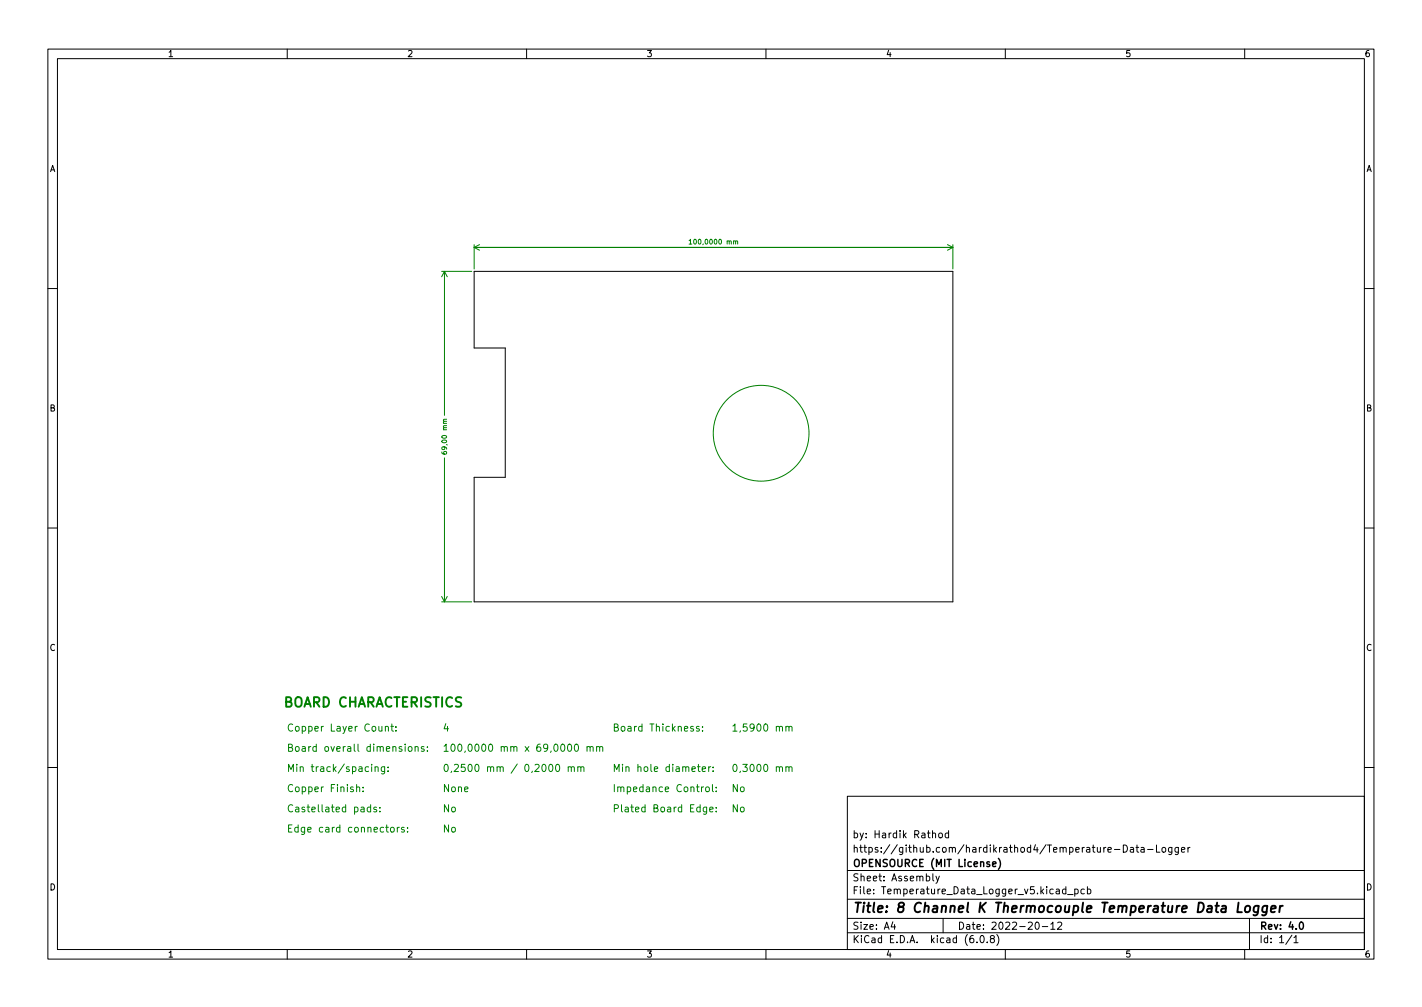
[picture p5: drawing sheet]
<svg xmlns="http://www.w3.org/2000/svg" width="297mm" height="210mm" viewBox="0 0 297 210" stroke-linecap="round" stroke-linejoin="round" font-family="sans-serif">
<g fill="none" stroke="#008000" stroke-width=".21">
<path d="M92.3 56.7h6.2M92.8 56.7v30M92.8 56.7l-.5 1.1M92.8 56.7l.6 1.1M99 51.1v5.1M99 51.7h100M99 51.7l1.2 .5M100.2 51.1l-1.2 .6M143.9 50.2l.3-.2v1M143.9 51h.6M153.7 50.4l.3-.1 .1 .7M197.9 51.1l1.1 .6"/>
<path d="M199 51.1v5.1M199 51.7l-1.1 .5M92.3 94.4l.2 .4h.6l.2-.2-.1-.3-.5 .1v.2l.2 .2M92.8 95.6v30.1M93.3 87.5l-.6 .1 .1 .4M92.3 125.7h6.2M92.3 124.5l.5 1.2M93.4 124.5l-.6 1.2M80.5 151.8l.2-.1h.4v1M81.6 151.7h.6M81.9 151.2v1.2l.3 .3M82.7 152.5v.2"/>
<path d="M82.7 151.7v.2M86.7 156l.2-.1h.4l.1 1M86.7 155.9v1M88.6 155.9h-.4l-.2 .2 .1 .2 .5 .1v.4h-.6M89.3 156.7v.2M89.3 155.9v.2M116.2 159.7l.2-.1a.8 .8 0 0 1 .5 .7 .8 .8 0 0 1-.5 .8l-.2-.2-.1-.4zM120.2 155.4h.1a.8 .8 0 0 1 .6 .7 .8 .8 0 0 1-.6 .8 1 1 0 0 1-.1-1.5zM122.6 156l.2-.1h.4l.1 1M122.6 155.9v1M123.3 156.1l.2-.2h.3l.1 1M124.6 156l.2-.1h.4l.1 1"/>
<path d="M124.6 155.9v1M125.3 156.1l.2-.2h.3l.1 1M146 151.7h-.3l-.2 .2v.2l.5 .1v.4h-.5M146.8 152.5v.2M146.8 151.7v.2M164.2 151.8l.2-.1h.3l.1 1M164.2 151.7v1M164.8 151.9l.2-.2h.4l.1 1M74.5 164.4l.2-.1 .4 .1v.9M75.9 165.2v.1M75.9 164.4v.1M78.4 160.2l.2-.1 .3 .1 .1 .9"/>
<path d="M78.6 168.6l-.3-.1-.2 .2v.2l.5 .2v.3h-.5M79.4 169.4v.1M79.4 168.6v.1M80.4 160.1v1.2l-.3 .3-.4-.1M80.4 160.2l-.5-.1-.3 .3 .2 .6h.6M81.1 160.9v.2M81.1 160.2v.1M83 172.7v1M83.4 172.7l-.4 .3M84.4 172.8l-.3-.1-.2 .2v.3l.5 .1v.4h-.5M85.1 173.6v.1M85.1 172.8v.1"/>
<path d="M118.7 160.2l.2-.1 .4 .1v.9M118.7 160.1v1M119.3 160.3l.3-.2 .3 .1 .1 .9M120.7 160.2l.2-.1 .4 .1v.9M120.7 160.1v1M121.3 160.3l.3-.2 .3 .1 .1 .9M146.7 160.6l.7-.2-.1-.2-.4-.1-.2 .2 .1 .7h.5M147.5 164.4l.2-.1 .4 .1 .1 .6-.2 .2-.3 .1-.2-.1zM148 160.1v1M148.3 169l.7-.1-.1-.3-.4-.1-.2 .2v.7h.6M148.5 160.1l-.5 .3M148.8 163.8v1.3l.2 .2"/>
<path d="M149 160.9v.2M149 160.2v.1M149.6 169.4v.1M149.6 168.6v.1M149.6 165.2v.1M149.6 164.4v.1M164.2 160.2l.2-.1 .3 .1 .1 .9M164.2 160.1v1M164.8 160.3l.2-.2 .4 .1 .1 .9"/>
<circle cx="159" cy="90.5" r="10"/>
</g>
<g fill="none" stroke="#000" stroke-width=".21">
<path d="M10 10.2h277v190.1h-277zM12 12.2h273v186.1h-273zM60 10.2v2M110 10.2v2M160 10.2v2M210 10.2v2M260 10.2v2M99 56.7h100v69h-100v-26h6.5v-27h-6.5zM10 60.2h2M285 60.2h2M10 110.2h2M285 110.2h2"/>
<path d="M10 160.2h2M177 166.3h108v32h-108zM194.8 174.1l.2-.2 .4 .1v.9M196.2 174l.4-.1 .3 .3v.4l-.3 .3h-.4l-.1-.3zM198.1 174l-.4-.1-.3 .3 .2 .7h.5M198.1 173.4v1.5M232.8 177.4h1.1M234.6 176.4a.76 .76 0 0 1 .9 .8 .76 .76 0 0 1-.9 .7zM236.1 177h.6l.1 .9M236.8 177.3l-.5 .1-.2 .2 .2 .3h.5M237.3 176.9h.6M237.5 176.4v1.3l.4 .2"/>
<path d="M238.4 177h.5l.1 .9M239 177.3l-.5 .1-.2 .2 .2 .3h.5M239.7 177.4h1.2M241.6 176.4v1.5h.7M242.9 177l.3-.1 .3 .3v.4l-.3 .3h-.3l-.2-.3zM244.8 176.9v1.2l-.3 .3h-.4M244.8 177l-.4-.1-.3 .3 .1 .7h.6M246.1 176.9v1.2l-.2 .3h-.4M246.1 177l-.4-.1-.3 .3 .2 .7h.5M246.8 177.4l.7-.1-.1-.3-.4-.1-.2 .2 .1 .8h.5M248.1 176.9v1M248.6 176.9l-.5 .3"/>
<path d="M285 160.2h2M60 198.3v2M110 198.3v2M160 198.3v2M177 194.8h108M177 191.8h108M177 187.8h108M177 181.8h108M186.5 192.5l-.4 1h1M186.9 193v1M194.9 182.4v1.3l.2 .2M195.5 182.9l.4 1"/>
<path d="M196.2 182.9l-.5 1.4-.2 .1M197 191.8v3M204.1 196.7v.1M204.9 195.4l.2-.1a.8 .8 0 0 1 .5 .8 .8 .8 0 0 1-.5 .7 1 1 0 0 1-.2-1.4zM206.2 196.7v.1M207.1 196l-.2-.3v-.2l.2-.2 .5 .1 .1 .2-.1 .2-.6 .2-.1 .3v.4l.2 .1h.3l.3-.3v-.2l-.3-.3M208.2 195.1a1.72 1.72 0 0 1 0 2.3M210 198.3v2M216.4 192.7l.2-.2a.8 .8 0 0 1 .5 .8 .8 .8 0 0 1-.5 .7l-.2-.1-.2-.4zM217.7 193.5h1.2M219.5 193l.4-.5v1.5M219.5 194h.9"/>
<path d="M220.9 192.7l.6-.2 .3 .5-.9 1h.9M222.6 185.7l-.4-.1-.3 .3 .2 .7h.5M222.6 185.1v1.5M223 186.8h1.1M224.5 185.7l.4-.1 .3 .3-.1 .7h-.6M224.5 185.6v1.5M226.5 185.7l-.4-.1-.3 .3 .1 .7h.6M227.1 185.7l.5-.1 .3 .3-.2 .7h-.6M227.1 185.1v1.5M260 198.3v2M261 191.8v6.5M269.9 195.3l-1.3 1.9"/>
<path d="M270.3 195.8l.4-.5v1.5M270.3 196.8h.8"/>
</g>
<path d="M208.6 179.2a1.72 1.72 0 0 1 0 2.3M207.3 180.4l.8-.1-.1-.3-.4-.1-.3 .2 .1 .8h.6M271.6 192.6l.2-.1a.8 .8 0 0 1 .5 .8 .8 .8 0 0 1-.5 .7 1 1 0 0 1-.2-1.4z" fill="none" stroke="#000" stroke-width=".3"/>
<path d="M258.7 188.5l-.2 2h.9M260.2 189.3l.1-.1a.5 .5 0 0 1 .9 .3l-.1 .6-.2 .3a.5 .5 0 0 1-.9-.3zM262.9 189.2a.66 .66 0 0 0-1 .3l-.1 .6 .2 .3h.8M262.9 189.1l-.2 1.6-.4 .4-.5-.1M264.7 189.2a.66 .66 0 0 0-1 .3v.6l.1 .3h.8M264.7 189.1l-.2 1.6-.4 .4-.5-.1M265.5 189.8l1-.2-.1-.4-.5-.1-.4 .3v1h.8M267.4 189.1l-.2 1.4M268 189.1l-.4 .1-.3 .3" fill="none" stroke="#000" stroke-width=".4"/>
<text font-size="2.8" fill="#008000" x="59" y="147.7">BOARD CHARACTERISTICS</text>
<text font-size="2.8" x="178" y="190.6">Title: 8 Channel K Thermocouple Temperature Data Logger</text>
<g font-size="2.1" fill="#008000">
<text x="59.8" y="152.7">Copper Layer Count:</text>
<text x="92.3" y="152.7">4</text>
<text x="127.8" y="152.7">Board Thickness:</text>
<text x="152.7" y="152.7">1,5900 mm</text>
<text x="59.8" y="161.2">Min track/spacing:</text>
<text x="59.8" y="156.9">Board overall dimensions:</text>
<text x="92.3" y="156.9">100,0000 mm x 69,0000 mm</text>
<text x="92.3" y="161.2">0,2500 mm / 0,2000 mm</text>
<text x="127.8" y="161.2">Min hole diameter:</text>
<text x="152.7" y="161.2">0,3000 mm</text>
<text x="59.8" y="165.4">Copper Finish:</text>
<text x="92.3" y="165.4">None</text>
<text x="127.8" y="165.4">Impedance Control:</text>
<text x="152.7" y="165.4">No</text>
<text x="59.8" y="173.8">Edge card connectors:</text>
<text x="59.8" y="169.6">Castellated pads:</text>
<text x="92.3" y="169.6">No</text>
<text x="92.3" y="173.8">No</text>
<text x="127.8" y="169.6">Plated Board Edge:</text>
<text x="152.7" y="169.6">No</text>
</g>
<g font-size="2.1">
<text x="178" y="178">https://github.com/hardikrathod4/Temperature-Data-Logger</text>
<text x="178" y="175">by: Hardik Rathod</text>
<text x="178" y="184">Sheet: Assembly</text>
<text x="178" y="181">OPENSOURCE (MIT License)</text>
<text x="178" y="186.7">File: Temperature_Data_Logger_v5.kicad_pcb</text>
<text x="178" y="196.9">KiCad E.D.A. kicad (6.0.8)</text>
<text x="178" y="194.1">Size: A4</text>
<text x="200" y="194.1">Date: 2022-20-12</text>
<text x="263" y="194.1">Rev: 4.0</text>
<text x="263" y="196.9">Id: 1/1</text>
</g>
<g font-size="1.8">
<text x="35" y="11.9">1</text>
<text x="85" y="11.9">2</text>
<text x="135" y="11.9">3</text>
<text x="185" y="11.9">4</text>
<text x="235" y="11.9">5</text>
<text x="285" y="11.9">6</text>
<text x="10.3" y="35.9">A</text>
<text x="285.3" y="35.9">A</text>
<text x="10.3" y="85.9">B</text>
<text x="285.3" y="85.9">B</text>
<text x="10.3" y="135.9">C</text>
<text x="285.3" y="135.9">C</text>
<text x="10.3" y="185.9">D</text>
<text x="285.3" y="185.9">D</text>
<text x="35" y="199.9">1</text>
<text x="85" y="199.9">2</text>
<text x="135" y="199.9">3</text>
<text x="185" y="199.9">4</text>
<text x="235" y="199.9">5</text>
<text x="285" y="199.9">6</text>
</g>
<g font-size="1.4" fill="#008000">
<text x="144.7" y="51">100,0000 mm</text>
<text x="93.3" y="94.3" transform="rotate(-90 93.3 94.3)">69,00 mm</text>
</g>
</svg>
